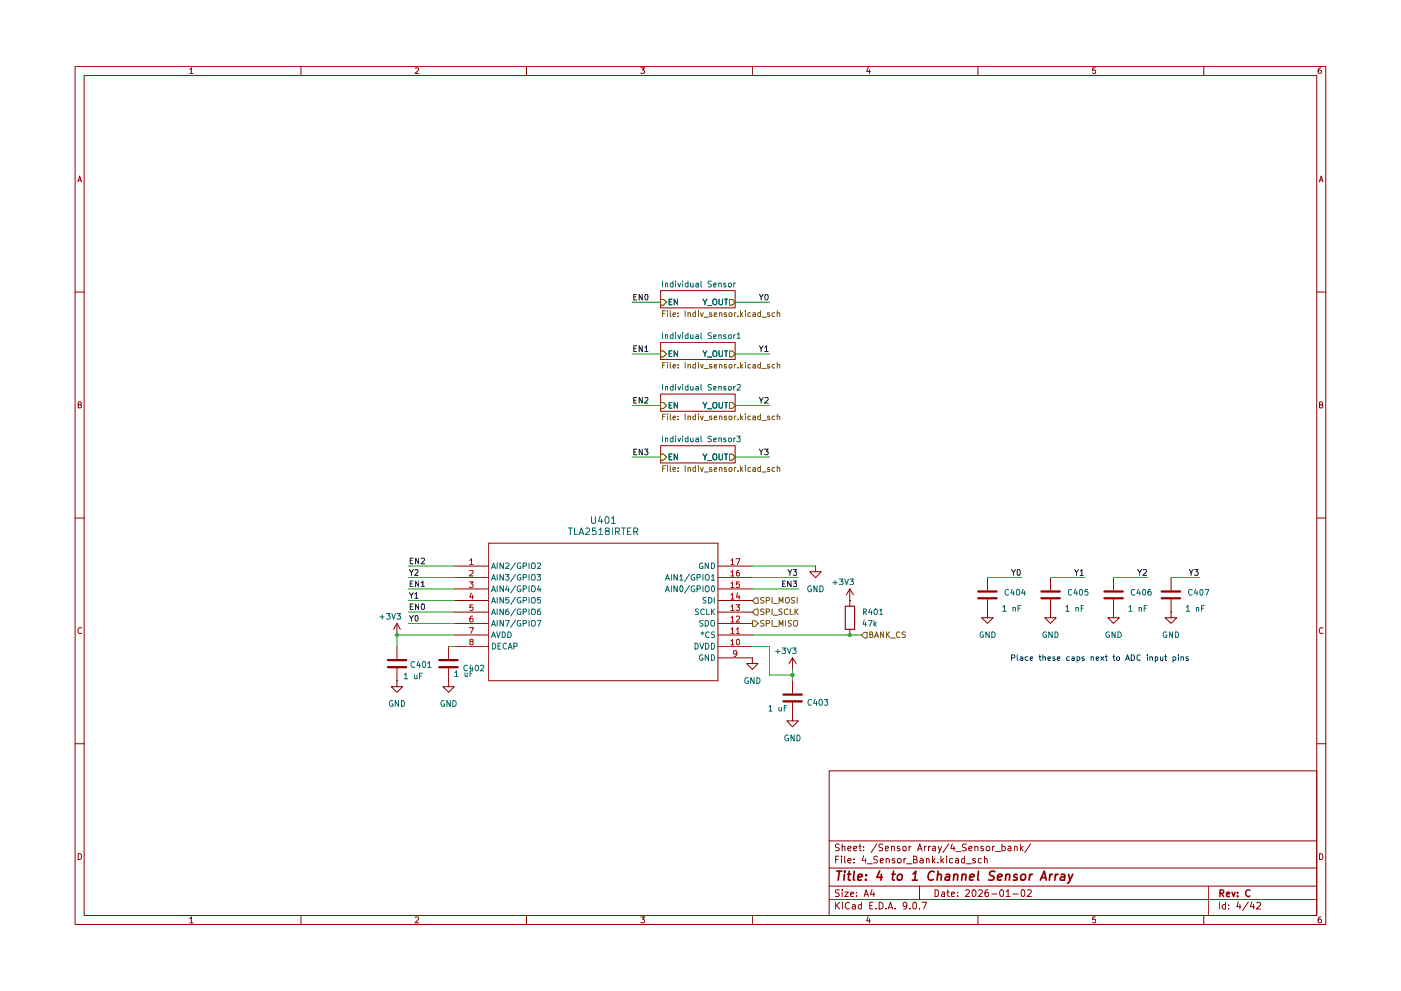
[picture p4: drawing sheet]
(kicad_sch
 (version 20250114)
 (generator "eeschema")
 (generator_version "9.0")
 (paper "A4")
 (title_block
  (title "4 to 1 Channel Sensor Array")
  (date "2026-01-02")
  (rev "C"))
 (lib_symbols
  (symbol "Device:C"
   (pin_numbers (hide yes))
   (pin_names
    (offset 0.254)) (exclude_from_sim no) (in_bom yes) (on_board yes)
   (property "Reference" "C" (at 0.635 2.54 0) (effects (font (size 1.27 1.27)) (justify left)))
   (property "Value" "C" (at 0.635 -2.54 0) (effects (font (size 1.27 1.27)) (justify left)))
   (property "Footprint" "" (at 0.9652 -3.81 0) (effects (font (size 1.27 1.27)) (hide yes)))
   (property "Datasheet" "~" (at 0 0 0) (effects (font (size 1.27 1.27)) (hide yes)))
   (property "Description" "Unpolarized capacitor" (at 0 0 0) (effects (font (size 1.27 1.27)) (hide yes)))
   (symbol "C_0_1"
    (polyline (pts (xy -2.032 0.762) (xy 2.032 0.762)) (stroke (width 0.508) (type default)) (fill (type none)))
    (polyline (pts (xy -2.032 -0.762) (xy 2.032 -0.762)) (stroke (width 0.508) (type default)) (fill (type none))))
   (symbol "C_1_1"
    (pin passive line (at 0 3.81 270) (length 2.794) (name "~" (effects (font (size 1.27 1.27)))) (number "1" (effects (font (size 1.27 1.27)))))
    (pin passive line (at 0 -3.81 90) (length 2.794) (name "~" (effects (font (size 1.27 1.27)))) (number "2" (effects (font (size 1.27 1.27))))))
   (embedded_fonts no))
  (symbol "Device:R"
   (pin_numbers (hide yes))
   (pin_names
    (offset 0)) (exclude_from_sim no) (in_bom yes) (on_board yes)
   (property "Reference" "R" (at 2.032 0 90) (effects (font (size 1.27 1.27))))
   (property "Value" "R" (at 0 0 90) (effects (font (size 1.27 1.27))))
   (property "Footprint" "" (at -1.778 0 90) (effects (font (size 1.27 1.27)) (hide yes)))
   (property "Datasheet" "~" (at 0 0 0) (effects (font (size 1.27 1.27)) (hide yes)))
   (property "Description" "Resistor" (at 0 0 0) (effects (font (size 1.27 1.27)) (hide yes)))
   (symbol "R_0_1"
    (rectangle (start -1.016 -2.54) (end 1.016 2.54) (stroke (width 0.254) (type default)) (fill (type none))))
   (symbol "R_1_1"
    (pin passive line (at 0 3.81 270) (length 1.27) (name "~" (effects (font (size 1.27 1.27)))) (number "1" (effects (font (size 1.27 1.27)))))
    (pin passive line (at 0 -3.81 90) (length 1.27) (name "~" (effects (font (size 1.27 1.27)))) (number "2" (effects (font (size 1.27 1.27))))))
   (embedded_fonts no))
  (symbol "power:GND"
   (power)
   (pin_numbers (hide yes))
   (pin_names
    (offset 0) (hide yes)) (exclude_from_sim no) (in_bom yes) (on_board yes)
   (property "Reference" "#PWR" (at 0 -6.35 0) (effects (font (size 1.27 1.27)) (hide yes)))
   (property "Value" "GND" (at 0 -3.81 0) (effects (font (size 1.27 1.27))))
   (property "Footprint" "" (at 0 0 0) (effects (font (size 1.27 1.27)) (hide yes)))
   (property "Datasheet" "" (at 0 0 0) (effects (font (size 1.27 1.27)) (hide yes)))
   (property "Description" "Power symbol creates a global label with name \"GND\" , ground" (at 0 0 0) (effects (font (size 1.27 1.27)) (hide yes)))
   (symbol "GND_0_1"
    (polyline (pts (xy 0 0) (xy 0 -1.27) (xy 1.27 -1.27) (xy 0 -2.54) (xy -1.27 -1.27) (xy 0 -1.27)) (stroke (width 0) (type default)) (fill (type none))))
   (symbol "GND_1_1"
    (pin power_in line (at 0 0 270) (length 0) (name "~" (effects (font (size 1.27 1.27)))) (number "1" (effects (font (size 1.27 1.27))))))
   (embedded_fonts no))
  (symbol "power:VCC"
   (power)
   (pin_numbers (hide yes))
   (pin_names
    (offset 0) (hide yes)) (exclude_from_sim no) (in_bom yes) (on_board yes)
   (property "Reference" "#PWR" (at 0 -3.81 0) (effects (font (size 1.27 1.27)) (hide yes)))
   (property "Value" "VCC" (at 0 3.556 0) (effects (font (size 1.27 1.27))))
   (property "Footprint" "" (at 0 0 0) (effects (font (size 1.27 1.27)) (hide yes)))
   (property "Datasheet" "" (at 0 0 0) (effects (font (size 1.27 1.27)) (hide yes)))
   (property "Description" "Power symbol creates a global label with name \"VCC\"" (at 0 0 0) (effects (font (size 1.27 1.27)) (hide yes)))
   (symbol "VCC_0_1"
    (polyline (pts (xy -0.762 1.27) (xy 0 2.54)) (stroke (width 0) (type default)) (fill (type none)))
    (polyline (pts (xy 0 2.54) (xy 0.762 1.27)) (stroke (width 0) (type default)) (fill (type none)))
    (polyline (pts (xy 0 0) (xy 0 2.54)) (stroke (width 0) (type default)) (fill (type none))))
   (symbol "VCC_1_1"
    (pin power_in line (at 0 0 90) (length 0) (name "~" (effects (font (size 1.27 1.27)))) (number "1" (effects (font (size 1.27 1.27))))))
   (embedded_fonts no))
  (symbol "tla2518:TLA2518IRTER"
   (pin_names
    (offset 0.254)) (exclude_from_sim no) (in_bom yes) (on_board yes)
   (property "Reference" "U" (at 33.02 10.16 0) (effects (font (size 1.524 1.524))))
   (property "Value" "TLA2518IRTER" (at 33.02 7.62 0) (effects (font (size 1.524 1.524))))
   (property "Footprint" "WQFN16_RTE_TEX" (at 0 0 0) (effects (font (size 1.27 1.27)
    (italic yes)) (hide yes)))
   (property "Datasheet" "https://www.ti.com/lit/gpn/tla2518" (at 0 0 0) (effects (font (size 1.27 1.27)
    (italic yes)) (hide yes)))
   (property "Description" "" (at 0 0 0) (effects (font (size 1.27 1.27)) (hide yes)))
   (property "ki_locked" "" (at 0 0 0) (effects (font (size 1.27 1.27))))
   (symbol "TLA2518IRTER_0_1"
    (polyline (pts (xy 7.62 5.08) (xy 7.62 -25.4)) (stroke (width 0.127) (type default)) (fill (type none)))
    (polyline (pts (xy 7.62 -25.4) (xy 58.42 -25.4)) (stroke (width 0.127) (type default)) (fill (type none)))
    (polyline (pts (xy 58.42 5.08) (xy 7.62 5.08)) (stroke (width 0.127) (type default)) (fill (type none)))
    (polyline (pts (xy 58.42 -25.4) (xy 58.42 5.08)) (stroke (width 0.127) (type default)) (fill (type none)))
    (pin bidirectional line (at 0 0 0) (length 7.62) (name "AIN2/GPIO2" (effects (font (size 1.27 1.27)))) (number "1" (effects (font (size 1.27 1.27)))))
    (pin bidirectional line (at 0 -2.54 0) (length 7.62) (name "AIN3/GPIO3" (effects (font (size 1.27 1.27)))) (number "2" (effects (font (size 1.27 1.27)))))
    (pin bidirectional line (at 0 -5.08 0) (length 7.62) (name "AIN4/GPIO4" (effects (font (size 1.27 1.27)))) (number "3" (effects (font (size 1.27 1.27)))))
    (pin bidirectional line (at 0 -7.62 0) (length 7.62) (name "AIN5/GPIO5" (effects (font (size 1.27 1.27)))) (number "4" (effects (font (size 1.27 1.27)))))
    (pin bidirectional line (at 0 -10.16 0) (length 7.62) (name "AIN6/GPIO6" (effects (font (size 1.27 1.27)))) (number "5" (effects (font (size 1.27 1.27)))))
    (pin bidirectional line (at 0 -12.7 0) (length 7.62) (name "AIN7/GPIO7" (effects (font (size 1.27 1.27)))) (number "6" (effects (font (size 1.27 1.27)))))
    (pin power_in line (at 0 -15.24 0) (length 7.62) (name "AVDD" (effects (font (size 1.27 1.27)))) (number "7" (effects (font (size 1.27 1.27)))))
    (pin unspecified line (at 0 -17.78 0) (length 7.62) (name "DECAP" (effects (font (size 1.27 1.27)))) (number "8" (effects (font (size 1.27 1.27)))))
    (pin power_out line (at 66.04 0 180) (length 7.62) (name "GND" (effects (font (size 1.27 1.27)))) (number "17" (effects (font (size 1.27 1.27)))))
    (pin bidirectional line (at 66.04 -2.54 180) (length 7.62) (name "AIN1/GPIO1" (effects (font (size 1.27 1.27)))) (number "16" (effects (font (size 1.27 1.27)))))
    (pin bidirectional line (at 66.04 -5.08 180) (length 7.62) (name "AIN0/GPIO0" (effects (font (size 1.27 1.27)))) (number "15" (effects (font (size 1.27 1.27)))))
    (pin input line (at 66.04 -7.62 180) (length 7.62) (name "SDI" (effects (font (size 1.27 1.27)))) (number "14" (effects (font (size 1.27 1.27)))))
    (pin input line (at 66.04 -10.16 180) (length 7.62) (name "SCLK" (effects (font (size 1.27 1.27)))) (number "13" (effects (font (size 1.27 1.27)))))
    (pin output line (at 66.04 -12.7 180) (length 7.62) (name "SDO" (effects (font (size 1.27 1.27)))) (number "12" (effects (font (size 1.27 1.27)))))
    (pin input line (at 66.04 -15.24 180) (length 7.62) (name "*CS" (effects (font (size 1.27 1.27)))) (number "11" (effects (font (size 1.27 1.27)))))
    (pin power_in line (at 66.04 -17.78 180) (length 7.62) (name "DVDD" (effects (font (size 1.27 1.27)))) (number "10" (effects (font (size 1.27 1.27)))))
    (pin power_out line (at 66.04 -20.32 180) (length 7.62) (name "GND" (effects (font (size 1.27 1.27)))) (number "9" (effects (font (size 1.27 1.27))))))
   (embedded_fonts no)))
 (text "Place these caps next to ADC input pins"
  (exclude_from_sim no)
  (at 236.982 141.224 0)
  (effects (font (size 1.27 1.27))))
 (junction
  (at 168.91 144.78)
  (diameter 0)
  (color 0 0 0 0))
 (junction
  (at 81.28 135.89)
  (diameter 0)
  (color 0 0 0 0))
 (junction
  (at 181.61 135.89)
  (diameter 0)
  (color 0 0 0 0))
 (wire
  (pts (xy 226.06 123.19) (xy 233.68 123.19))
  (stroke (width 0) (type default)))
 (wire
  (pts (xy 83.82 130.81) (xy 93.98 130.81))
  (stroke (width 0) (type default)))
 (wire
  (pts (xy 170.18 125.73) (xy 160.02 125.73))
  (stroke (width 0) (type default)))
 (wire
  (pts (xy 240.03 123.19) (xy 247.65 123.19))
  (stroke (width 0) (type default)))
 (wire
  (pts (xy 83.82 128.27) (xy 93.98 128.27))
  (stroke (width 0) (type default)))
 (wire
  (pts (xy 163.83 144.78) (xy 168.91 144.78))
  (stroke (width 0) (type default)))
 (wire
  (pts (xy 181.61 135.89) (xy 160.02 135.89))
  (stroke (width 0) (type default)))
 (wire
  (pts (xy 156.21 96.52) (xy 163.83 96.52))
  (stroke (width 0) (type default)))
 (wire
  (pts (xy 133.35 96.52) (xy 139.7 96.52))
  (stroke (width 0) (type default)))
 (wire
  (pts (xy 170.18 123.19) (xy 160.02 123.19))
  (stroke (width 0) (type default)))
 (wire
  (pts (xy 160.02 120.65) (xy 173.99 120.65))
  (stroke (width 0) (type default)))
 (wire
  (pts (xy 83.82 120.65) (xy 93.98 120.65))
  (stroke (width 0) (type default)))
 (wire
  (pts (xy 133.35 73.66) (xy 139.7 73.66))
  (stroke (width 0) (type default)))
 (wire
  (pts (xy 92.71 138.43) (xy 93.98 138.43))
  (stroke (width 0) (type default)))
 (wire
  (pts (xy 168.91 144.78) (xy 168.91 146.05))
  (stroke (width 0) (type default)))
 (wire
  (pts (xy 133.35 85.09) (xy 139.7 85.09))
  (stroke (width 0) (type default)))
 (wire
  (pts (xy 81.28 138.43) (xy 81.28 135.89))
  (stroke (width 0) (type default)))
 (wire
  (pts (xy 252.73 123.19) (xy 259.08 123.19))
  (stroke (width 0) (type default)))
 (wire
  (pts (xy 133.35 62.23) (xy 139.7 62.23))
  (stroke (width 0) (type default)))
 (wire
  (pts (xy 163.83 138.43) (xy 163.83 144.78))
  (stroke (width 0) (type default)))
 (wire
  (pts (xy 156.21 85.09) (xy 163.83 85.09))
  (stroke (width 0) (type default)))
 (wire
  (pts (xy 83.82 133.35) (xy 93.98 133.35))
  (stroke (width 0) (type default)))
 (wire
  (pts (xy 156.21 62.23) (xy 163.83 62.23))
  (stroke (width 0) (type default)))
 (wire
  (pts (xy 156.21 73.66) (xy 163.83 73.66))
  (stroke (width 0) (type default)))
 (wire
  (pts (xy 168.91 143.51) (xy 168.91 144.78))
  (stroke (width 0) (type default)))
 (wire
  (pts (xy 212.09 123.19) (xy 219.71 123.19))
  (stroke (width 0) (type default)))
 (wire
  (pts (xy 81.28 135.89) (xy 93.98 135.89))
  (stroke (width 0) (type default)))
 (wire
  (pts (xy 83.82 123.19) (xy 93.98 123.19))
  (stroke (width 0) (type default)))
 (wire
  (pts (xy 83.82 125.73) (xy 93.98 125.73))
  (stroke (width 0) (type default)))
 (wire
  (pts (xy 160.02 138.43) (xy 163.83 138.43))
  (stroke (width 0) (type default)))
 (wire
  (pts (xy 184.15 135.89) (xy 181.61 135.89))
  (stroke (width 0) (type default)))
 (label "EN2"
  (at 133.35 85.09 0)
  (effects (font (size 1.27 1.27)) (justify left bottom)))
 (label "Y2"
  (at 83.82 123.19 0)
  (effects (font (size 1.27 1.27)) (justify left bottom)))
 (label "Y1"
  (at 233.68 123.19 180)
  (effects (font (size 1.27 1.27)) (justify right bottom)))
 (label "Y2"
  (at 163.83 85.09 180)
  (effects (font (size 1.27 1.27)) (justify right bottom)))
 (label "EN1"
  (at 133.35 73.66 0)
  (effects (font (size 1.27 1.27)) (justify left bottom)))
 (label "Y3"
  (at 170.18 123.19 180)
  (effects (font (size 1.27 1.27)) (justify right bottom)))
 (label "EN3"
  (at 133.35 96.52 0)
  (effects (font (size 1.27 1.27)) (justify left bottom)))
 (label "Y3"
  (at 259.08 123.19 180)
  (effects (font (size 1.27 1.27)) (justify right bottom)))
 (label "Y1"
  (at 83.82 128.27 0)
  (effects (font (size 1.27 1.27)) (justify left bottom)))
 (label "Y0"
  (at 219.71 123.19 180)
  (effects (font (size 1.27 1.27)) (justify right bottom)))
 (label "EN3"
  (at 170.18 125.73 180)
  (effects (font (size 1.27 1.27)) (justify right bottom)))
 (label "EN0"
  (at 83.82 130.81 0)
  (effects (font (size 1.27 1.27)) (justify left bottom)))
 (label "EN2"
  (at 83.82 120.65 0)
  (effects (font (size 1.27 1.27)) (justify left bottom)))
 (label "Y2"
  (at 247.65 123.19 180)
  (effects (font (size 1.27 1.27)) (justify right bottom)))
 (label "Y3"
  (at 163.83 96.52 180)
  (effects (font (size 1.27 1.27)) (justify right bottom)))
 (label "Y0"
  (at 83.82 133.35 0)
  (effects (font (size 1.27 1.27)) (justify left bottom)))
 (label "EN0"
  (at 133.35 62.23 0)
  (effects (font (size 1.27 1.27)) (justify left bottom)))
 (label "Y1"
  (at 163.83 73.66 180)
  (effects (font (size 1.27 1.27)) (justify right bottom)))
 (label "Y0"
  (at 163.83 62.23 180)
  (effects (font (size 1.27 1.27)) (justify right bottom)))
 (label "EN1"
  (at 83.82 125.73 0)
  (effects (font (size 1.27 1.27)) (justify left bottom)))
 (hierarchical_label "BANK_CS"
  (shape input)
  (at 184.15 135.89 0)
  (effects (font (size 1.27 1.27)) (justify left)))
 (hierarchical_label "SPI_MISO"
  (shape output)
  (at 160.02 133.35 0)
  (effects (font (size 1.27 1.27)) (justify left)))
 (hierarchical_label "SPI_SCLK"
  (shape input)
  (at 160.02 130.81 0)
  (effects (font (size 1.27 1.27)) (justify left)))
 (hierarchical_label "SPI_MOSI"
  (shape input)
  (at 160.02 128.27 0)
  (effects (font (size 1.27 1.27)) (justify left)))
 (symbol
  (lib_id "power:GND")
  (at 92.71 146.05 0)
  (unit 1)
  (exclude_from_sim no)
  (in_bom yes)
  (on_board yes)
  (dnp no)
  (fields_autoplaced yes)
  (property "Reference" "#PWR0403" (at 92.71 152.4 0) (effects (font (size 1.27 1.27)) (hide yes)))
  (property "Value" "GND" (at 92.71 151.13 0) (effects (font (size 1.27 1.27))))
  (property "Footprint" "" (at 92.71 146.05 0) (effects (font (size 1.27 1.27)) (hide yes)))
  (property "Datasheet" "" (at 92.71 146.05 0) (effects (font (size 1.27 1.27)) (hide yes)))
  (property "Description" "Power symbol creates a global label with name \"GND\" , ground" (at 92.71 146.05 0) (effects (font (size 1.27 1.27)) (hide yes)))
  (pin "1")
  (instances (project "013_Sensor_PI_RS485 board" (path "" (reference "#PWR0403") (unit 1)) (path "" (reference "#PWR03303") (unit 1)) (path "" (reference "#PWR01303") (unit 1)) (path "" (reference "#PWR02803") (unit 1)) (path "" (reference "#PWR02303") (unit 1)) (path "" (reference "#PWR0803") (unit 1)) (path "" (reference "#PWR01803") (unit 1)))))
 (symbol
  (lib_id "power:GND")
  (at 252.73 130.81 0)
  (unit 1)
  (exclude_from_sim no)
  (in_bom yes)
  (on_board yes)
  (dnp no)
  (fields_autoplaced yes)
  (property "Reference" "#PWR053" (at 252.73 137.16 0) (effects (font (size 1.27 1.27)) (hide yes)))
  (property "Value" "GND" (at 252.73 135.89 0) (effects (font (size 1.27 1.27))))
  (property "Footprint" "" (at 252.73 130.81 0) (effects (font (size 1.27 1.27)) (hide yes)))
  (property "Datasheet" "" (at 252.73 130.81 0) (effects (font (size 1.27 1.27)) (hide yes)))
  (property "Description" "Power symbol creates a global label with name \"GND\" , ground" (at 252.73 130.81 0) (effects (font (size 1.27 1.27)) (hide yes)))
  (pin "1")
  (instances (project "014_Sensor_PI_RS485 board" (path "" (reference "#PWR053") (unit 1)) (path "" (reference "#PWR059") (unit 1)) (path "" (reference "#PWR055") (unit 1)) (path "" (reference "#PWR058") (unit 1)) (path "" (reference "#PWR057") (unit 1)) (path "" (reference "#PWR054") (unit 1)) (path "" (reference "#PWR056") (unit 1)))))
 (symbol
  (lib_id "power:GND")
  (at 212.09 130.81 0)
  (unit 1)
  (exclude_from_sim no)
  (in_bom yes)
  (on_board yes)
  (dnp no)
  (fields_autoplaced yes)
  (property "Reference" "#PWR019" (at 212.09 137.16 0) (effects (font (size 1.27 1.27)) (hide yes)))
  (property "Value" "GND" (at 212.09 135.89 0) (effects (font (size 1.27 1.27))))
  (property "Footprint" "" (at 212.09 130.81 0) (effects (font (size 1.27 1.27)) (hide yes)))
  (property "Datasheet" "" (at 212.09 130.81 0) (effects (font (size 1.27 1.27)) (hide yes)))
  (property "Description" "Power symbol creates a global label with name \"GND\" , ground" (at 212.09 130.81 0) (effects (font (size 1.27 1.27)) (hide yes)))
  (pin "1")
  (instances (project "014_Sensor_PI_RS485 board" (path "" (reference "#PWR019") (unit 1)) (path "" (reference "#PWR030") (unit 1)) (path "" (reference "#PWR024") (unit 1)) (path "" (reference "#PWR029") (unit 1)) (path "" (reference "#PWR027") (unit 1)) (path "" (reference "#PWR020") (unit 1)) (path "" (reference "#PWR026") (unit 1)))))
 (symbol
  (lib_id "power:VCC")
  (at 168.91 143.51 0)
  (unit 1)
  (exclude_from_sim no)
  (in_bom yes)
  (on_board yes)
  (dnp no)
  (property "Reference" "#PWR0408" (at 168.91 147.32 0) (effects (font (size 1.27 1.27)) (hide yes)))
  (property "Value" "+3V3" (at 167.386 139.446 0) (effects (font (size 1.27 1.27))))
  (property "Footprint" "" (at 168.91 143.51 0) (effects (font (size 1.27 1.27)) (hide yes)))
  (property "Datasheet" "" (at 168.91 143.51 0) (effects (font (size 1.27 1.27)) (hide yes)))
  (property "Description" "Power symbol creates a global label with name \"VCC\"" (at 168.91 143.51 0) (effects (font (size 1.27 1.27)) (hide yes)))
  (pin "1")
  (instances (project "013_Sensor_PI_RS485 board" (path "" (reference "#PWR0408") (unit 1)) (path "" (reference "#PWR03306") (unit 1)) (path "" (reference "#PWR01306") (unit 1)) (path "" (reference "#PWR02806") (unit 1)) (path "" (reference "#PWR02306") (unit 1)) (path "" (reference "#PWR0806") (unit 1)) (path "" (reference "#PWR01806") (unit 1)))))
 (symbol
  (lib_id "Device:C")
  (at 168.91 149.86 0)
  (unit 1)
  (exclude_from_sim no)
  (in_bom yes)
  (on_board yes)
  (dnp no)
  (property "Reference" "C403" (at 171.958 150.876 0) (effects (font (size 1.27 1.27)) (justify left)))
  (property "Value" "1 uF" (at 163.322 152.146 0) (effects (font (size 1.27 1.27)) (justify left)))
  (property "Footprint" "Capacitor_SMD:C_0402_1005Metric" (at 169.8752 153.67 0) (effects (font (size 1.27 1.27)) (hide yes)))
  (property "Datasheet" "~" (at 168.91 149.86 0) (effects (font (size 1.27 1.27)) (hide yes)))
  (property "Description" "Unpolarized capacitor" (at 168.91 149.86 0) (effects (font (size 1.27 1.27)) (hide yes)))
  (pin "2")
  (pin "1")
  (instances (project "013_Sensor_PI_RS485 board" (path "" (reference "C403") (unit 1)) (path "" (reference "C3303") (unit 1)) (path "" (reference "C1303") (unit 1)) (path "" (reference "C2803") (unit 1)) (path "" (reference "C2303") (unit 1)) (path "" (reference "C803") (unit 1)) (path "" (reference "C1803") (unit 1)))))
 (symbol
  (lib_id "Device:C")
  (at 92.71 142.24 0)
  (unit 1)
  (exclude_from_sim no)
  (in_bom yes)
  (on_board yes)
  (dnp no)
  (property "Reference" "C402" (at 95.758 143.256 0) (effects (font (size 1.27 1.27)) (justify left)))
  (property "Value" "1 uF" (at 93.726 144.526 0) (effects (font (size 1.27 1.27)) (justify left)))
  (property "Footprint" "Capacitor_SMD:C_0402_1005Metric" (at 93.6752 146.05 0) (effects (font (size 1.27 1.27)) (hide yes)))
  (property "Datasheet" "~" (at 92.71 142.24 0) (effects (font (size 1.27 1.27)) (hide yes)))
  (property "Description" "Unpolarized capacitor" (at 92.71 142.24 0) (effects (font (size 1.27 1.27)) (hide yes)))
  (pin "2")
  (pin "1")
  (instances (project "013_Sensor_PI_RS485 board" (path "" (reference "C402") (unit 1)) (path "" (reference "C3302") (unit 1)) (path "" (reference "C1302") (unit 1)) (path "" (reference "C2802") (unit 1)) (path "" (reference "C2302") (unit 1)) (path "" (reference "C802") (unit 1)) (path "" (reference "C1802") (unit 1)))))
 (symbol
  (lib_id "power:GND")
  (at 240.03 130.81 0)
  (unit 1)
  (exclude_from_sim no)
  (in_bom yes)
  (on_board yes)
  (dnp no)
  (fields_autoplaced yes)
  (property "Reference" "#PWR046" (at 240.03 137.16 0) (effects (font (size 1.27 1.27)) (hide yes)))
  (property "Value" "GND" (at 240.03 135.89 0) (effects (font (size 1.27 1.27))))
  (property "Footprint" "" (at 240.03 130.81 0) (effects (font (size 1.27 1.27)) (hide yes)))
  (property "Datasheet" "" (at 240.03 130.81 0) (effects (font (size 1.27 1.27)) (hide yes)))
  (property "Description" "Power symbol creates a global label with name \"GND\" , ground" (at 240.03 130.81 0) (effects (font (size 1.27 1.27)) (hide yes)))
  (pin "1")
  (instances (project "014_Sensor_PI_RS485 board" (path "" (reference "#PWR046") (unit 1)) (path "" (reference "#PWR052") (unit 1)) (path "" (reference "#PWR048") (unit 1)) (path "" (reference "#PWR051") (unit 1)) (path "" (reference "#PWR050") (unit 1)) (path "" (reference "#PWR047") (unit 1)) (path "" (reference "#PWR049") (unit 1)))))
 (symbol
  (lib_id "power:GND")
  (at 81.28 146.05 0)
  (unit 1)
  (exclude_from_sim no)
  (in_bom yes)
  (on_board yes)
  (dnp no)
  (fields_autoplaced yes)
  (property "Reference" "#PWR0402" (at 81.28 152.4 0) (effects (font (size 1.27 1.27)) (hide yes)))
  (property "Value" "GND" (at 81.28 151.13 0) (effects (font (size 1.27 1.27))))
  (property "Footprint" "" (at 81.28 146.05 0) (effects (font (size 1.27 1.27)) (hide yes)))
  (property "Datasheet" "" (at 81.28 146.05 0) (effects (font (size 1.27 1.27)) (hide yes)))
  (property "Description" "Power symbol creates a global label with name \"GND\" , ground" (at 81.28 146.05 0) (effects (font (size 1.27 1.27)) (hide yes)))
  (pin "1")
  (instances (project "013_Sensor_PI_RS485 board" (path "" (reference "#PWR0402") (unit 1)) (path "" (reference "#PWR03302") (unit 1)) (path "" (reference "#PWR01302") (unit 1)) (path "" (reference "#PWR02802") (unit 1)) (path "" (reference "#PWR02302") (unit 1)) (path "" (reference "#PWR0802") (unit 1)) (path "" (reference "#PWR01802") (unit 1)))))
 (symbol
  (lib_id "Device:C")
  (at 212.09 127 0)
  (unit 1)
  (exclude_from_sim no)
  (in_bom yes)
  (on_board yes)
  (dnp no)
  (property "Reference" "C404" (at 215.646 126.492 0) (effects (font (size 1.27 1.27)) (justify left)))
  (property "Value" "1 nF" (at 215.138 130.048 0) (effects (font (size 1.27 1.27)) (justify left)))
  (property "Footprint" "Capacitor_SMD:C_0402_1005Metric" (at 213.0552 130.81 0) (effects (font (size 1.27 1.27)) (hide yes)))
  (property "Datasheet" "~" (at 212.09 127 0) (effects (font (size 1.27 1.27)) (hide yes)))
  (property "Description" "Unpolarized capacitor" (at 212.09 127 0) (effects (font (size 1.27 1.27)) (hide yes)))
  (pin "2")
  (pin "1")
  (instances (project "014_Sensor_PI_RS485 board" (path "" (reference "C404") (unit 1)) (path "" (reference "C3304") (unit 1)) (path "" (reference "C1304") (unit 1)) (path "" (reference "C2804") (unit 1)) (path "" (reference "C2304") (unit 1)) (path "" (reference "C804") (unit 1)) (path "" (reference "C1804") (unit 1)))))
 (symbol
  (lib_id "power:VCC")
  (at 181.61 128.27 0)
  (unit 1)
  (exclude_from_sim no)
  (in_bom yes)
  (on_board yes)
  (dnp no)
  (property "Reference" "#PWR0404" (at 181.61 132.08 0) (effects (font (size 1.27 1.27)) (hide yes)))
  (property "Value" "+3V3" (at 180.086 124.206 0) (effects (font (size 1.27 1.27))))
  (property "Footprint" "" (at 181.61 128.27 0) (effects (font (size 1.27 1.27)) (hide yes)))
  (property "Datasheet" "" (at 181.61 128.27 0) (effects (font (size 1.27 1.27)) (hide yes)))
  (property "Description" "Power symbol creates a global label with name \"VCC\"" (at 181.61 128.27 0) (effects (font (size 1.27 1.27)) (hide yes)))
  (pin "1")
  (instances (project "014_Sensor_PI_RS485 board" (path "" (reference "#PWR0404") (unit 1)) (path "" (reference "#PWR03308") (unit 1)) (path "" (reference "#PWR01308") (unit 1)) (path "" (reference "#PWR02808") (unit 1)) (path "" (reference "#PWR02308") (unit 1)) (path "" (reference "#PWR0808") (unit 1)) (path "" (reference "#PWR01808") (unit 1)))))
 (symbol
  (lib_id "Device:R")
  (at 181.61 132.08 0)
  (unit 1)
  (exclude_from_sim no)
  (in_bom yes)
  (on_board yes)
  (dnp no)
  (fields_autoplaced yes)
  (property "Reference" "R401" (at 184.15 130.8099 0) (effects (font (size 1.27 1.27)) (justify left)))
  (property "Value" "47k" (at 184.15 133.3499 0) (effects (font (size 1.27 1.27)) (justify left)))
  (property "Footprint" "Resistor_SMD:R_0402_1005Metric" (at 179.832 132.08 90) (effects (font (size 1.27 1.27)) (hide yes)))
  (property "Datasheet" "~" (at 181.61 132.08 0) (effects (font (size 1.27 1.27)) (hide yes)))
  (property "Description" "Resistor" (at 181.61 132.08 0) (effects (font (size 1.27 1.27)) (hide yes)))
  (pin "1")
  (pin "2")
  (instances (project "" (path "" (reference "R401") (unit 1)) (path "" (reference "R3301") (unit 1)) (path "" (reference "R1301") (unit 1)) (path "" (reference "R2801") (unit 1)) (path "" (reference "R2301") (unit 1)) (path "" (reference "R801") (unit 1)) (path "" (reference "R1801") (unit 1)))))
 (symbol
  (lib_id "power:GND")
  (at 168.91 153.67 0)
  (unit 1)
  (exclude_from_sim no)
  (in_bom yes)
  (on_board yes)
  (dnp no)
  (fields_autoplaced yes)
  (property "Reference" "#PWR0409" (at 168.91 160.02 0) (effects (font (size 1.27 1.27)) (hide yes)))
  (property "Value" "GND" (at 168.91 158.75 0) (effects (font (size 1.27 1.27))))
  (property "Footprint" "" (at 168.91 153.67 0) (effects (font (size 1.27 1.27)) (hide yes)))
  (property "Datasheet" "" (at 168.91 153.67 0) (effects (font (size 1.27 1.27)) (hide yes)))
  (property "Description" "Power symbol creates a global label with name \"GND\" , ground" (at 168.91 153.67 0) (effects (font (size 1.27 1.27)) (hide yes)))
  (pin "1")
  (instances (project "013_Sensor_PI_RS485 board" (path "" (reference "#PWR0409") (unit 1)) (path "" (reference "#PWR03307") (unit 1)) (path "" (reference "#PWR01307") (unit 1)) (path "" (reference "#PWR02807") (unit 1)) (path "" (reference "#PWR02307") (unit 1)) (path "" (reference "#PWR0807") (unit 1)) (path "" (reference "#PWR01807") (unit 1)))))
 (symbol
  (lib_id "tla2518:TLA2518IRTER")
  (at 93.98 120.65 0)
  (unit 1)
  (exclude_from_sim no)
  (in_bom yes)
  (on_board yes)
  (dnp no)
  (fields_autoplaced yes)
  (property "Reference" "U401" (at 127 110.49 0) (effects (font (size 1.524 1.524))))
  (property "Value" "TLA2518IRTER" (at 127 113.03 0) (effects (font (size 1.524 1.524))))
  (property "Footprint" "footprints:WQFN16_RTE_TEX" (at 93.98 120.65 0) (effects (font (size 1.27 1.27)
    (italic yes)) (hide yes)))
  (property "Datasheet" "https://www.ti.com/lit/gpn/tla2518" (at 93.98 120.65 0) (effects (font (size 1.27 1.27)
    (italic yes)) (hide yes)))
  (property "Description" "" (at 93.98 120.65 0) (effects (font (size 1.27 1.27)) (hide yes)))
  (property "JLCPCB Part #" "C1855741" (at 93.98 120.65 0) (effects (font (size 1.27 1.27)) (hide yes)))
  (pin "9")
  (pin "10")
  (pin "12")
  (pin "13")
  (pin "11")
  (pin "1")
  (pin "15")
  (pin "3")
  (pin "2")
  (pin "8")
  (pin "7")
  (pin "17")
  (pin "4")
  (pin "14")
  (pin "16")
  (pin "5")
  (pin "6")
  (instances (project "" (path "" (reference "U401") (unit 1)) (path "" (reference "U3301") (unit 1)) (path "" (reference "U1301") (unit 1)) (path "" (reference "U2801") (unit 1)) (path "" (reference "U2301") (unit 1)) (path "" (reference "U801") (unit 1)) (path "" (reference "U1801") (unit 1)))))
 (symbol
  (lib_id "power:VCC")
  (at 81.28 135.89 0)
  (unit 1)
  (exclude_from_sim no)
  (in_bom yes)
  (on_board yes)
  (dnp no)
  (property "Reference" "#PWR0401" (at 81.28 139.7 0) (effects (font (size 1.27 1.27)) (hide yes)))
  (property "Value" "+3V3" (at 79.756 131.826 0) (effects (font (size 1.27 1.27))))
  (property "Footprint" "" (at 81.28 135.89 0) (effects (font (size 1.27 1.27)) (hide yes)))
  (property "Datasheet" "" (at 81.28 135.89 0) (effects (font (size 1.27 1.27)) (hide yes)))
  (property "Description" "Power symbol creates a global label with name \"VCC\"" (at 81.28 135.89 0) (effects (font (size 1.27 1.27)) (hide yes)))
  (pin "1")
  (instances (project "013_Sensor_PI_RS485 board" (path "" (reference "#PWR0401") (unit 1)) (path "" (reference "#PWR03301") (unit 1)) (path "" (reference "#PWR01301") (unit 1)) (path "" (reference "#PWR02801") (unit 1)) (path "" (reference "#PWR02301") (unit 1)) (path "" (reference "#PWR0801") (unit 1)) (path "" (reference "#PWR01801") (unit 1)))))
 (symbol
  (lib_id "power:GND")
  (at 173.99 120.65 0)
  (unit 1)
  (exclude_from_sim no)
  (in_bom yes)
  (on_board yes)
  (dnp no)
  (fields_autoplaced yes)
  (property "Reference" "#PWR0407" (at 173.99 127 0) (effects (font (size 1.27 1.27)) (hide yes)))
  (property "Value" "GND" (at 173.99 125.73 0) (effects (font (size 1.27 1.27))))
  (property "Footprint" "" (at 173.99 120.65 0) (effects (font (size 1.27 1.27)) (hide yes)))
  (property "Datasheet" "" (at 173.99 120.65 0) (effects (font (size 1.27 1.27)) (hide yes)))
  (property "Description" "Power symbol creates a global label with name \"GND\" , ground" (at 173.99 120.65 0) (effects (font (size 1.27 1.27)) (hide yes)))
  (pin "1")
  (instances (project "013_Sensor_PI_RS485 board" (path "" (reference "#PWR0407") (unit 1)) (path "" (reference "#PWR03305") (unit 1)) (path "" (reference "#PWR01305") (unit 1)) (path "" (reference "#PWR02805") (unit 1)) (path "" (reference "#PWR02305") (unit 1)) (path "" (reference "#PWR0805") (unit 1)) (path "" (reference "#PWR01805") (unit 1)))))
 (symbol
  (lib_id "power:GND")
  (at 160.02 140.97 0)
  (unit 1)
  (exclude_from_sim no)
  (in_bom yes)
  (on_board yes)
  (dnp no)
  (fields_autoplaced yes)
  (property "Reference" "#PWR0406" (at 160.02 147.32 0) (effects (font (size 1.27 1.27)) (hide yes)))
  (property "Value" "GND" (at 160.02 146.05 0) (effects (font (size 1.27 1.27))))
  (property "Footprint" "" (at 160.02 140.97 0) (effects (font (size 1.27 1.27)) (hide yes)))
  (property "Datasheet" "" (at 160.02 140.97 0) (effects (font (size 1.27 1.27)) (hide yes)))
  (property "Description" "Power symbol creates a global label with name \"GND\" , ground" (at 160.02 140.97 0) (effects (font (size 1.27 1.27)) (hide yes)))
  (pin "1")
  (instances (project "013_Sensor_PI_RS485 board" (path "" (reference "#PWR0406") (unit 1)) (path "" (reference "#PWR03304") (unit 1)) (path "" (reference "#PWR01304") (unit 1)) (path "" (reference "#PWR02804") (unit 1)) (path "" (reference "#PWR02304") (unit 1)) (path "" (reference "#PWR0804") (unit 1)) (path "" (reference "#PWR01804") (unit 1)))))
 (symbol
  (lib_id "Device:C")
  (at 240.03 127 0)
  (unit 1)
  (exclude_from_sim no)
  (in_bom yes)
  (on_board yes)
  (dnp no)
  (property "Reference" "C406" (at 243.586 126.492 0) (effects (font (size 1.27 1.27)) (justify left)))
  (property "Value" "1 nF" (at 243.078 130.048 0) (effects (font (size 1.27 1.27)) (justify left)))
  (property "Footprint" "Capacitor_SMD:C_0402_1005Metric" (at 240.9952 130.81 0) (effects (font (size 1.27 1.27)) (hide yes)))
  (property "Datasheet" "~" (at 240.03 127 0) (effects (font (size 1.27 1.27)) (hide yes)))
  (property "Description" "Unpolarized capacitor" (at 240.03 127 0) (effects (font (size 1.27 1.27)) (hide yes)))
  (pin "2")
  (pin "1")
  (instances (project "014_Sensor_PI_RS485 board" (path "" (reference "C406") (unit 1)) (path "" (reference "C3306") (unit 1)) (path "" (reference "C1306") (unit 1)) (path "" (reference "C2806") (unit 1)) (path "" (reference "C2306") (unit 1)) (path "" (reference "C806") (unit 1)) (path "" (reference "C1806") (unit 1)))))
 (symbol
  (lib_id "power:GND")
  (at 226.06 130.81 0)
  (unit 1)
  (exclude_from_sim no)
  (in_bom yes)
  (on_board yes)
  (dnp no)
  (fields_autoplaced yes)
  (property "Reference" "#PWR031" (at 226.06 137.16 0) (effects (font (size 1.27 1.27)) (hide yes)))
  (property "Value" "GND" (at 226.06 135.89 0) (effects (font (size 1.27 1.27))))
  (property "Footprint" "" (at 226.06 130.81 0) (effects (font (size 1.27 1.27)) (hide yes)))
  (property "Datasheet" "" (at 226.06 130.81 0) (effects (font (size 1.27 1.27)) (hide yes)))
  (property "Description" "Power symbol creates a global label with name \"GND\" , ground" (at 226.06 130.81 0) (effects (font (size 1.27 1.27)) (hide yes)))
  (pin "1")
  (instances (project "014_Sensor_PI_RS485 board" (path "" (reference "#PWR031") (unit 1)) (path "" (reference "#PWR045") (unit 1)) (path "" (reference "#PWR034") (unit 1)) (path "" (reference "#PWR044") (unit 1)) (path "" (reference "#PWR043") (unit 1)) (path "" (reference "#PWR033") (unit 1)) (path "" (reference "#PWR041") (unit 1)))))
 (symbol
  (lib_id "Device:C")
  (at 226.06 127 0)
  (unit 1)
  (exclude_from_sim no)
  (in_bom yes)
  (on_board yes)
  (dnp no)
  (property "Reference" "C405" (at 229.616 126.492 0) (effects (font (size 1.27 1.27)) (justify left)))
  (property "Value" "1 nF" (at 229.108 130.048 0) (effects (font (size 1.27 1.27)) (justify left)))
  (property "Footprint" "Capacitor_SMD:C_0402_1005Metric" (at 227.0252 130.81 0) (effects (font (size 1.27 1.27)) (hide yes)))
  (property "Datasheet" "~" (at 226.06 127 0) (effects (font (size 1.27 1.27)) (hide yes)))
  (property "Description" "Unpolarized capacitor" (at 226.06 127 0) (effects (font (size 1.27 1.27)) (hide yes)))
  (pin "2")
  (pin "1")
  (instances (project "014_Sensor_PI_RS485 board" (path "" (reference "C405") (unit 1)) (path "" (reference "C3305") (unit 1)) (path "" (reference "C1305") (unit 1)) (path "" (reference "C2805") (unit 1)) (path "" (reference "C2305") (unit 1)) (path "" (reference "C805") (unit 1)) (path "" (reference "C1805") (unit 1)))))
 (symbol
  (lib_id "Device:C")
  (at 252.73 127 0)
  (unit 1)
  (exclude_from_sim no)
  (in_bom yes)
  (on_board yes)
  (dnp no)
  (property "Reference" "C407" (at 256.286 126.492 0) (effects (font (size 1.27 1.27)) (justify left)))
  (property "Value" "1 nF" (at 255.778 130.048 0) (effects (font (size 1.27 1.27)) (justify left)))
  (property "Footprint" "Capacitor_SMD:C_0402_1005Metric" (at 253.6952 130.81 0) (effects (font (size 1.27 1.27)) (hide yes)))
  (property "Datasheet" "~" (at 252.73 127 0) (effects (font (size 1.27 1.27)) (hide yes)))
  (property "Description" "Unpolarized capacitor" (at 252.73 127 0) (effects (font (size 1.27 1.27)) (hide yes)))
  (pin "2")
  (pin "1")
  (instances (project "014_Sensor_PI_RS485 board" (path "" (reference "C407") (unit 1)) (path "" (reference "C3307") (unit 1)) (path "" (reference "C1307") (unit 1)) (path "" (reference "C2807") (unit 1)) (path "" (reference "C2307") (unit 1)) (path "" (reference "C807") (unit 1)) (path "" (reference "C1807") (unit 1)))))
 (symbol
  (lib_id "Device:C")
  (at 81.28 142.24 0)
  (unit 1)
  (exclude_from_sim no)
  (in_bom yes)
  (on_board yes)
  (dnp no)
  (property "Reference" "C401" (at 84.074 142.494 0) (effects (font (size 1.27 1.27)) (justify left)))
  (property "Value" "1 uF" (at 82.55 145.034 0) (effects (font (size 1.27 1.27)) (justify left)))
  (property "Footprint" "Capacitor_SMD:C_0402_1005Metric" (at 82.2452 146.05 0) (effects (font (size 1.27 1.27)) (hide yes)))
  (property "Datasheet" "~" (at 81.28 142.24 0) (effects (font (size 1.27 1.27)) (hide yes)))
  (property "Description" "Unpolarized capacitor" (at 81.28 142.24 0) (effects (font (size 1.27 1.27)) (hide yes)))
  (pin "2")
  (pin "1")
  (instances (project "013_Sensor_PI_RS485 board" (path "" (reference "C401") (unit 1)) (path "" (reference "C3301") (unit 1)) (path "" (reference "C1301") (unit 1)) (path "" (reference "C2801") (unit 1)) (path "" (reference "C2301") (unit 1)) (path "" (reference "C801") (unit 1)) (path "" (reference "C1801") (unit 1)))))
 (sheet
  (at 139.7 82.55)
  (size 16.51 3.81)
  (exclude_from_sim no)
  (in_bom yes)
  (on_board yes)
  (dnp no)
  (fields_autoplaced yes)
  (stroke (width 0.1524) (type solid))
  (fill (color 0 0 0 0.0000))
  (property "Sheetname" "Individual Sensor2" (at 139.7 81.8384 0) (effects (font (size 1.27 1.27)) (justify left bottom)))
  (property "Sheetfile" "Indiv_sensor.kicad_sch" (at 139.7 86.9446 0) (effects (font (size 1.27 1.27)) (justify left top)))
  (pin "Y_OUT" output (at 156.21 85.09 0) (effects (font (size 1.27 1.27)) (justify right)))
  (pin "EN" input (at 139.7 85.09 180) (effects (font (size 1.27 1.27)) (justify left)))
  (instances (project "014_Sensor_PI_RS485 board" (path ""
    (page "6")) (path ""
    (page "11")) (path ""
    (page "16")) (path ""
    (page "21")) (path ""
    (page "26")) (path ""
    (page "31")) (path ""
    (page "36")))))
 (sheet
  (at 139.7 59.69)
  (size 16.51 3.81)
  (exclude_from_sim no)
  (in_bom yes)
  (on_board yes)
  (dnp no)
  (fields_autoplaced yes)
  (stroke (width 0.1524) (type solid))
  (fill (color 0 0 0 0.0000))
  (property "Sheetname" "Individual Sensor" (at 139.7 58.9784 0) (effects (font (size 1.27 1.27)) (justify left bottom)))
  (property "Sheetfile" "Indiv_sensor.kicad_sch" (at 139.7 64.0846 0) (effects (font (size 1.27 1.27)) (justify left top)))
  (pin "Y_OUT" output (at 156.21 62.23 0) (effects (font (size 1.27 1.27)) (justify right)))
  (pin "EN" input (at 139.7 62.23 180) (effects (font (size 1.27 1.27)) (justify left)))
  (instances (project "014_Sensor_PI_RS485 board" (path ""
    (page "3")) (path ""
    (page "9")) (path ""
    (page "14")) (path ""
    (page "19")) (path ""
    (page "24")) (path ""
    (page "29")) (path ""
    (page "34")))))
 (sheet
  (at 139.7 71.12)
  (size 16.51 3.81)
  (exclude_from_sim no)
  (in_bom yes)
  (on_board yes)
  (dnp no)
  (fields_autoplaced yes)
  (stroke (width 0.1524) (type solid))
  (fill (color 0 0 0 0.0000))
  (property "Sheetname" "Individual Sensor1" (at 139.7 70.4084 0) (effects (font (size 1.27 1.27)) (justify left bottom)))
  (property "Sheetfile" "Indiv_sensor.kicad_sch" (at 139.7 75.5146 0) (effects (font (size 1.27 1.27)) (justify left top)))
  (pin "Y_OUT" output (at 156.21 73.66 0) (effects (font (size 1.27 1.27)) (justify right)))
  (pin "EN" input (at 139.7 73.66 180) (effects (font (size 1.27 1.27)) (justify left)))
  (instances (project "014_Sensor_PI_RS485 board" (path ""
    (page "5")) (path ""
    (page "10")) (path ""
    (page "15")) (path ""
    (page "20")) (path ""
    (page "25")) (path ""
    (page "30")) (path ""
    (page "35")))))
 (sheet
  (at 139.7 93.98)
  (size 16.51 3.81)
  (exclude_from_sim no)
  (in_bom yes)
  (on_board yes)
  (dnp no)
  (fields_autoplaced yes)
  (stroke (width 0.1524) (type solid))
  (fill (color 0 0 0 0.0000))
  (property "Sheetname" "Individual Sensor3" (at 139.7 93.2684 0) (effects (font (size 1.27 1.27)) (justify left bottom)))
  (property "Sheetfile" "Indiv_sensor.kicad_sch" (at 139.7 98.3746 0) (effects (font (size 1.27 1.27)) (justify left top)))
  (pin "Y_OUT" output (at 156.21 96.52 0) (effects (font (size 1.27 1.27)) (justify right)))
  (pin "EN" input (at 139.7 96.52 180) (effects (font (size 1.27 1.27)) (justify left)))
  (instances (project "014_Sensor_PI_RS485 board" (path ""
    (page "7")) (path ""
    (page "12")) (path ""
    (page "17")) (path ""
    (page "22")) (path ""
    (page "27")) (path ""
    (page "32")) (path ""
    (page "37"))))))
